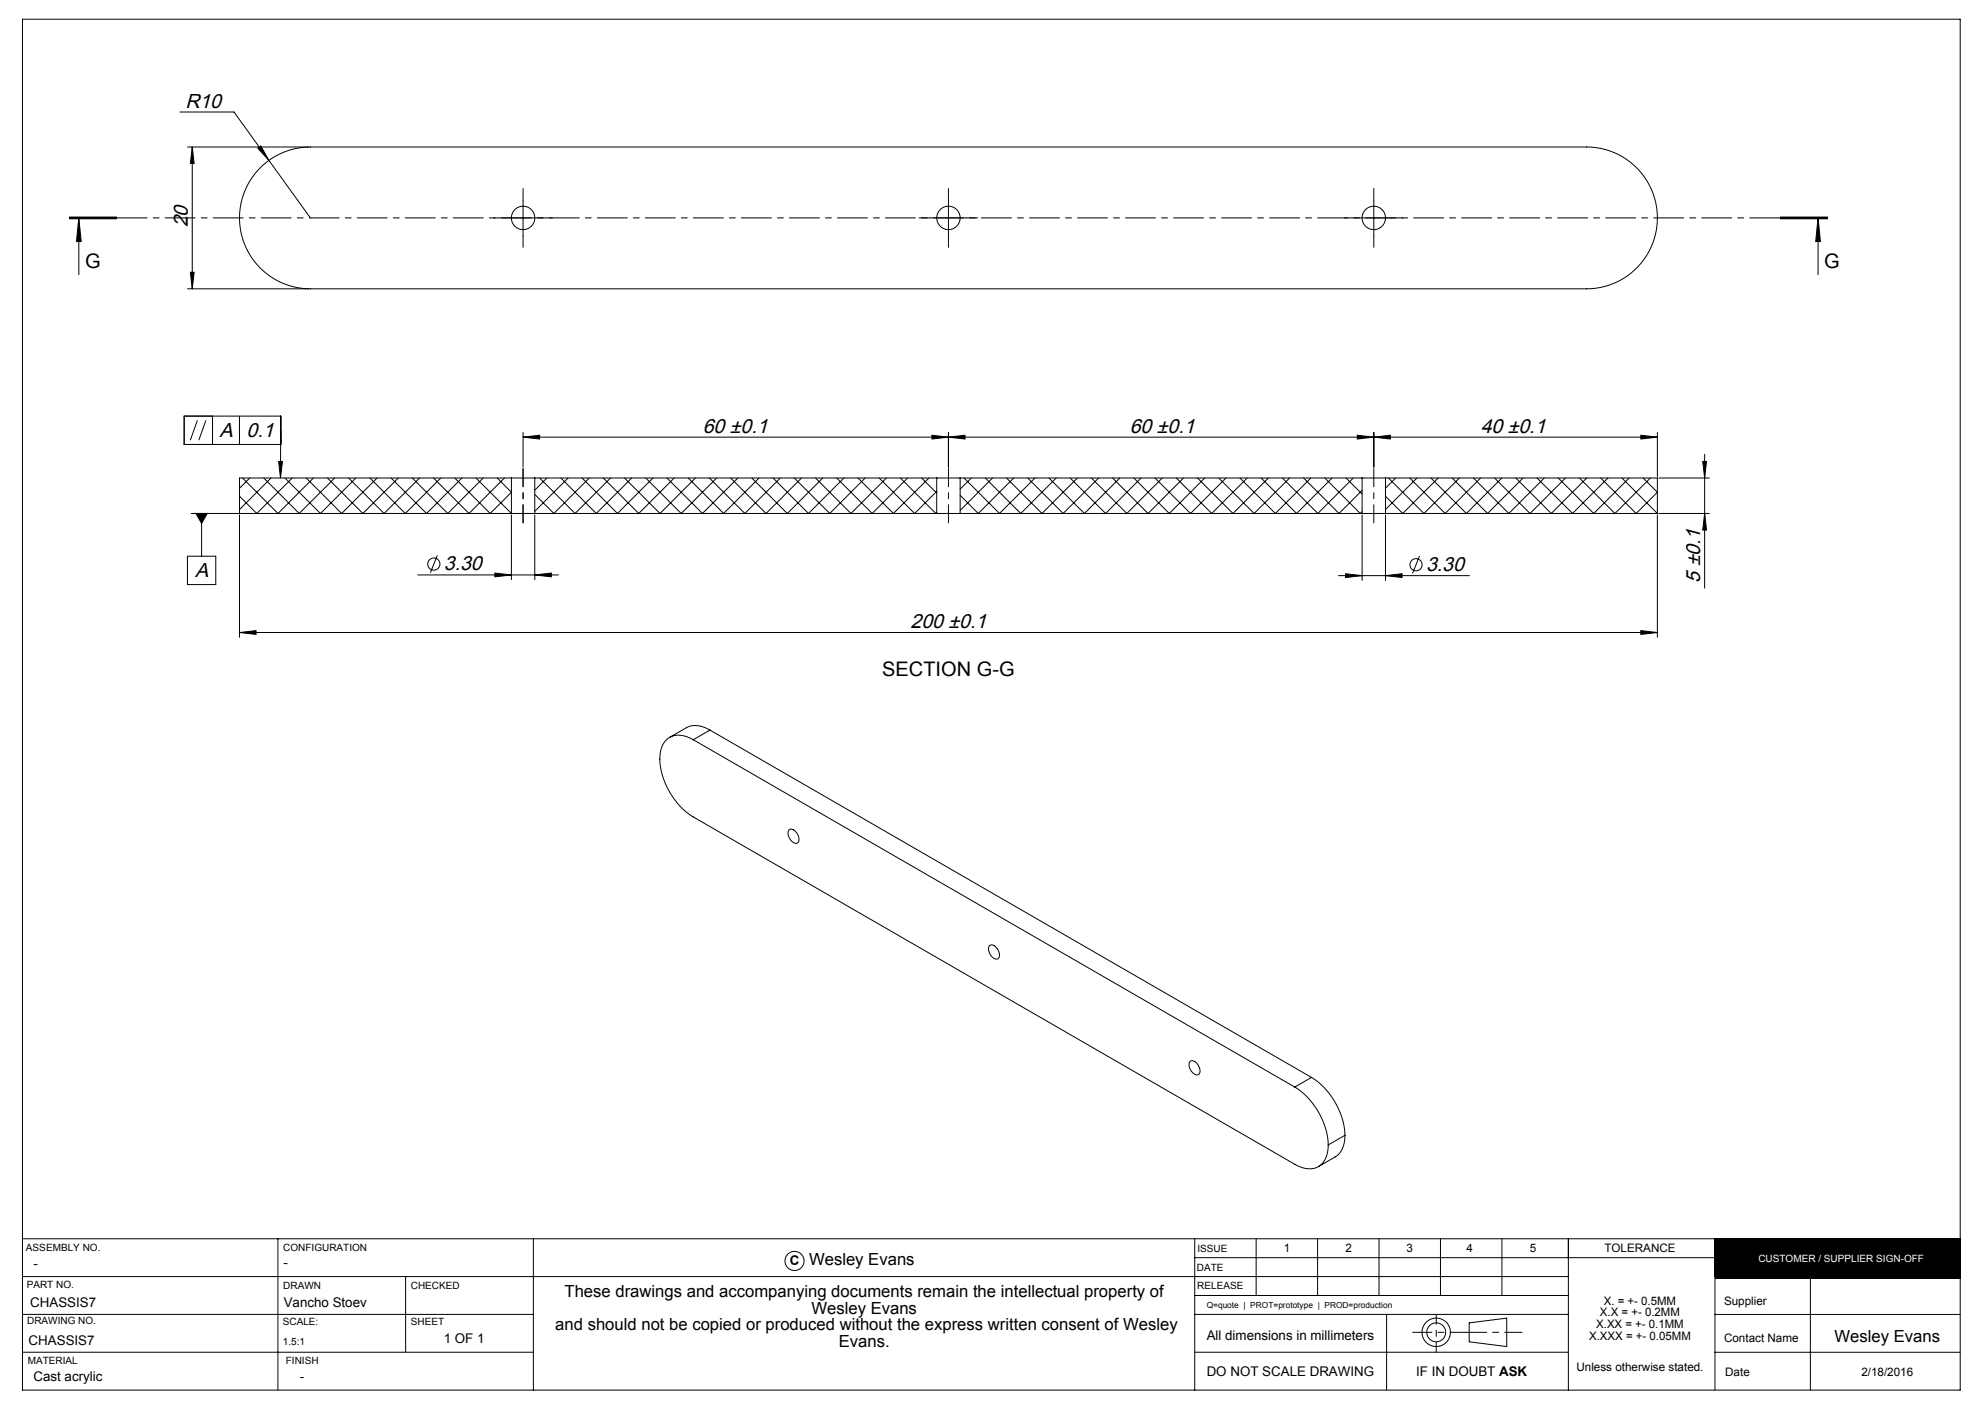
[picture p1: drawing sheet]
<svg xmlns="http://www.w3.org/2000/svg" width="420mm" height="297mm" viewBox="0 0 420 297" stroke-linecap="round" stroke-linejoin="round" font-family="sans-serif">
<g fill="none" stroke="#000" stroke-width=".21">
<path d="M4.8 4.1h410v290h-410zM38.1 23.7h11.4l16.2 22.4M39.7 31.1h25.7M40.7 31.1v30M40.7 31.1l.4 3.5h-.8zM54.5 31.3l.7-.4 1.7 3zM55.1 35.5a15 15 0 0 1 10.6-4.4h270a15 15 0 0 1 15 15 15 15 0 0 1-15 15h-270a15 15 0 0 1-13.9-9.3 15 15 0 0 1 3.3-16.3zM14.7 46.3h10zM14.7 46.1h10M14.7 45.9h10M16.7 46.1l.5 5h-1zM16.7 46.1v12"/>
<path d="M40.3 57.6h.8l-.4 3.5zM106.9 46.1h7.5M110.7 42.3v7.5M196.9 46.1h7.5M200.7 42.3v7.5M286.9 46.1h7.5M290.7 42.3v7.5M376.7 46.1h10M376.7 45.9h10M376.7 46.3h10M384.7 46.1l.5 5h-1zM384.7 46.1v12"/>
<path d="M39.7 61.1h25.7M39 88h20.4v6h-20.4zM41.8 88.9l-1.5 4.2M43.6 88.9l-1.5 4.2M45 88v6M50.7 88v6M59 97.6h.8l-.5 3.5zM59.4 91l-.1 10.1M110.7 92.5l3.5-.4v.8zM110.7 91.5v7.3M110.7 92.5h240M197.2 92.1l3.5 .4-3.5 .4z"/>
<path d="M200.7 92.5l3.5-.4v.8zM200.7 91.5v7.3M287.2 92.1l3.5 .4-3.5 .4zM290.7 92.5l3.5-.4v.8zM290.7 91.5v7.3M347.2 92.1l3.5 .4-3.5 .4zM350.7 91.5v9.3M360.3 97.6h.8l-.4 3.5zM360.7 96.1v28.3M39.7 117.7h6v6h-6zM41.5 108.6h2.4l-1.2 2.1zM42.7 108.6v9.1"/>
<path d="M50.7 108.9v25.9M51.3 101.1l7.5 7.5 7.5-7.5M52.8 101.1l-2.1 2.2M55.8 101.1l7.5 7.5 7.5-7.5M57.3 101.1l-6.6 6.7M60.3 101.1l7.5 7.5 7.5-7.5M61.8 101.1l-7.5 7.5-3.6-3.6M64.8 101.1l7.5 7.5 7.5-7.5M69.3 101.1l7.5 7.5 7.5-7.5M73.8 101.1l7.5 7.5 7.5-7.5M78.3 101.1l7.5 7.5 7.5-7.5M82.8 101.1l7.5 7.5 7.5-7.5"/>
<path d="M87.2 101.1l7.5 7.5 7.5-7.5M91.7 101.1l7.5 7.5 7.5-7.5M92.5 117.5l-1.4 3.7M96.2 101.1l7.5 7.5 4.5-4.5M100.7 101.1l7.5 7.5M105.2 101.1l3 3M108.2 108.9v13.7M108.2 101.1h5M108.2 108.6h5M108.2 101.1h-57.5v7.5M108.2 108.6h-67.7M108.2 101.1v7.5"/>
<path d="M113.2 108.9v13.7M113.2 108.6h85M113.2 101.1v7.5M113.2 101.1h85M114.2 101.1l7.5 7.5 7.5-7.5M115.7 101.1l-2.5 2.6M118.7 101.1l7.5 7.5 7.5-7.5M120.2 101.1l-7 7.1M123.2 101.1l7.5 7.5 7.5-7.5M124.7 101.1l-7.5 7.5-4-4M127.7 101.1l7.5 7.5 7.5-7.5M132.1 101.1l7.5 7.5 7.5-7.5"/>
<path d="M136.6 101.1l7.5 7.5 7.5-7.5M141.1 101.1l7.5 7.5 7.5-7.5M145.6 101.1l7.5 7.5 7.5-7.5M150.1 101.1l7.5 7.5 7.5-7.5M154.6 101.1l7.5 7.5 7.5-7.5M159.1 101.1l7.5 7.5 7.5-7.5M163.6 101.1l7.5 7.5 7.5-7.5M168.1 101.1l7.5 7.5 7.5-7.5M172.6 101.1l7.5 7.5 7.5-7.5M177 101.1l7.5 7.5 7.5-7.5M181.5 101.1l7.5 7.5 7.5-7.5M186 101.1l7.5 7.5 4.7-4.7"/>
<path d="M190.5 101.1l7.5 7.5 .2-.2M195 101.1l3.2 3.2M198.2 101.1h5M198.2 108.6h5M198.2 101.1v7.5M203.2 108.6h85M203.2 101.1h85M203.2 101.1v7.5M204 101.1l7.5 7.5 7.5-7.5M205.5 101.1l-2.3 2.4M208.5 101.1l7.5 7.5 7.5-7.5M210 101.1l-6.8 6.9"/>
<path d="M213 101.1l7.5 7.5 7.5-7.5M214.5 101.1l-7.5 7.5-3.8-3.8M217.5 101.1l7.5 7.5 7.5-7.5M221.9 101.1l7.5 7.5 7.5-7.5M226.4 101.1l7.5 7.5 7.5-7.5M230.9 101.1l7.5 7.5 7.5-7.5M235.4 101.1l7.5 7.5 7.5-7.5M239.9 101.1l7.5 7.5 7.5-7.5M244.4 101.1l7.5 7.5 7.5-7.5M248.9 101.1l7.5 7.5 7.5-7.5M253.4 101.1l7.5 7.5 7.5-7.5M257.9 101.1l7.5 7.5 7.5-7.5"/>
<path d="M262.4 101.1l7.5 7.5 7.5-7.5M266.8 101.1l7.5 7.5 7.5-7.5M271.3 101.1l7.5 7.5 7.5-7.5M275.8 101.1l7.5 7.5 4.9-4.9M280.3 101.1l7.5 7.5 .4-.4M284.8 101.1l3.4 3.4M288.2 108.9v13.9M288.2 101.1h5M288.2 108.6h5M288.2 101.1v7.5M293.2 108.9v13.9M293.2 108.6h57.5"/>
<path d="M293.2 101.1h57.5v7.5M293.2 101.1v7.5M293.8 101.1l7.5 7.5 7.5-7.5M295.3 101.1l-2.1 2.2M298.3 101.1l7.5 7.5 7.5-7.5M299.8 101.1l-6.6 6.7M300.3 117.6l-1.4 3.7M302.8 101.1l7.5 7.5 7.5-7.5M304.3 101.1l-7.5 7.5-3.6-3.6M307.3 101.1l7.5 7.5 7.5-7.5M311.7 101.1l7.5 7.5 7.5-7.5M316.2 101.1l7.5 7.5 7.5-7.5"/>
<path d="M320.7 101.1l7.5 7.5 7.5-7.5M325.2 101.1l7.5 7.5 7.5-7.5M329.7 101.1l7.5 7.5 7.5-7.5M334.2 101.1l7.5 7.5 7.5-7.5M338.7 101.1l7.5 7.5 4.5-4.5-3-3M343.2 101.1l7.5 7.5M350.7 108.9v25.9M351 108.6h10.7M351 101.1h10.7M360.7 108.6l.4 3.5h-.8zM50.7 133.8l3.5-.4v.8zM50.7 133.8h300"/>
<path d="M88.4 121.6h29.8M104.7 121.2l3.5 .4-3.5 .4zM113.2 121.6l3.5-.4v.8zM283.2 121.8h27.7M284.7 121.4l3.5 .4-3.5 .4zM293.2 121.8l3.5-.4v.8zM347.2 133.4l3.5 .4-3.5 .4zM146.7 156.5a4.5 4.5 0 0 0-5.9 .2 8 8 0 0 0-.6 7.4 15.7 15.7 0 0 0 6.5 8.7l127.3 73.5a4.5 4.5 0 0 0 5.8-.2 5.7 5.7 0 0 0 1.2-3.9M146.7 156.5l127.3 73.5M150.2 154.4a5 5 0 0 0-5-.5l-3.5 2.1M150.2 154.4l-3.5 2.1M150.2 154.4l127.3 73.5"/>
<path d="M167 175.5a1.58 1.58 0 0 1 2 1.5 .86 .86 0 0 1 0 .9 .86 .86 0 0 1-.8 .5 2.14 2.14 0 0 1-1.2-2.9zM209.4 200a1.58 1.58 0 0 1 2 1.4 .86 .86 0 0 1 .1 1 .86 .86 0 0 1-.9 .5 2.14 2.14 0 0 1-1.2-2.9zM251.8 224.5a1.58 1.58 0 0 1 2 1.4 .86 .86 0 0 1 .1 1 .86 .86 0 0 1-.9 .4 2.14 2.14 0 0 1-1.2-2.8zM274 230a15.6 15.6 0 0 1 7 12.2M277.5 227.9a15.6 15.6 0 0 1 7.1 12.3M277.5 227.9l-3.5 2.1M284.6 240.2a5 5 0 0 1-2.1 4.5l-3.5 2.1M284.6 240.2l-3.6 2M4.8 270h327M4.8 278h108.1M4.8 262h410M58.8 262v32.1"/>
<path d="M85.8 270v16M112.9 262v32.1M252.8 278h79M252.8 262v32.1M252.8 274h79M252.8 266h110.1M265.8 262v12M278.8 262v12M291.8 262v12M293.4 278v16.1M304.8 262v12M310.9 279.8l7.9-1v6.1l-7.9-1.1z"/>
<path d="M317.8 262v12M331.8 262v32.1M362.9 270.1h51.9M362.9 262v32.1M362.9 278.1h51.9M383.1 270.1v24M4.8 286h108.1M252.8 286h79M362.9 286.1h51.9"/>
<circle cx="110.7" cy="46.1" r="2.48"/>
<circle cx="200.7" cy="46.1" r="2.47"/>
<circle cx="290.7" cy="46.1" r="2.47"/>
<circle cx="91.8" cy="119.3" r="1.29"/>
<circle cx="299.6" cy="119.5" r="1.29"/>
<circle cx="168.1" cy="266.7" r="2.02"/>
<circle cx="303.9" cy="281.8" r="3"/>
<circle cx="303.9" cy="281.8" r="2"/>
</g>
<path d="M310.9 281.8h-12" fill="none" stroke="#000" stroke-width=".21" stroke-dasharray="15.2 1.3 1.3 1.3" stroke-dashoffset="11.2"/>
<path d="M310.9 281.8h11.1" fill="none" stroke="#000" stroke-width=".21" stroke-dasharray="15.2 1.3 1.3 1.3" stroke-dashoffset="11.6"/>
<path d="M303.9 278v8" fill="none" stroke="#000" stroke-width=".21" stroke-dasharray="15.2 1.3 1.3 1.3" stroke-dashoffset="13.1"/>
<path d="M362.9 262h51.9v8.4h-51.9z" fill-rule="evenodd" fill="#000"/>
<path d="M106.9 46.1h-2.4M110.7 49.8v2.5M110.7 42.3v-2.4M114.4 46.1h2.5M196.9 46.1h-2.4M200.7 49.8v2.5M200.7 42.3v-2.4M204.4 46.1h2.5M286.9 46.1h-2.4M290.7 49.8v2.5M290.7 42.3v-2.4M294.4 46.1h2.5" fill="none" stroke="#000" stroke-width=".21" stroke-dasharray="15.2 1.3 1.3 1.3"/>
<path d="M386.7 46.1h-372" fill="none" stroke="#000" stroke-width=".21" stroke-dasharray="6.3 1.3 1.3 1.3" stroke-dashoffset=".1"/>
<path d="M110.7 99.1v11.5M200.7 99.1v11.5M290.7 99.1v11.5M110.7 110.6v-11.5" fill="none" stroke="#000" stroke-width=".21" stroke-dasharray="15.2 1.3 1.3 1.3" stroke-dashoffset="11.4"/>
<g fill="#000">
<path d="M54.5 31.3l.7-.4 1.7 3z"/>
<path d="M384.7 46.1l.5 5h-1zM16.7 46.1l.5 5h-1zM59 97.6h.8l-.5 3.5zM41.5 108.6l1.2 2.1 1.2-2.1z"/>
<path d="M40.3 57.6h.8l-.4 3.5zM40.7 31.1l.4 3.5h-.8z"/>
<path d="M347.2 92.1l3.5 .4-3.5 .4zM290.7 92.5l3.5-.4v.8zM287.2 92.1l3.5 .4-3.5 .4zM200.7 92.5l3.5-.4v.8zM197.2 92.1l3.5 .4-3.5 .4zM110.7 92.5l3.5-.4v.8z"/>
<path d="M360.3 97.6h.8l-.4 3.5zM360.7 108.6l.4 3.5h-.8z"/>
<path d="M50.7 133.8l3.5-.4v.8zM347.2 133.4l3.5 .4-3.5 .4z"/>
<path d="M104.7 121.2l3.5 .4-3.5 .4zM113.2 121.6l3.5-.4v.8zM284.7 121.4l3.5 .4-3.5 .4zM293.2 121.8l3.5-.4v.8z"/>
</g>
<g font-size="4.3">
<text x="39.2" y="22.8">R10</text>
<text x="39.8" y="48.1" transform="rotate(-90 39.8 48.1)">20</text>
<text x="46.4" y="92.4">A</text>
<text x="52.2" y="92.4">0.1</text>
<text x="148.7" y="91.5">60 ±0.1</text>
<text x="239.1" y="91.5">60 ±0.1</text>
<text x="313.3" y="91.5">40 ±0.1</text>
<text x="41.3" y="122">A</text>
<text x="93.9" y="120.7">3.30</text>
<text x="301.7" y="120.8">3.30</text>
<text x="359.8" y="123.3" transform="rotate(-90 359.8 123.3)">5 ±0.1</text>
<text x="192.7" y="132.9">200 ±0.1</text>
</g>
<g font-size="4.2">
<text x="18" y="56.6">G</text>
<text x="386" y="56.6">G</text>
<text x="186.7" y="143">SECTION G-G</text>
</g>
<g font-size="3.5">
<text x="171.2" y="267.7">Wesley Evans</text>
<text x="119.4" y="274.3">These drawings and accompanying documents remain the intellectual property of</text>
<text x="117.5" y="281.4">and should not be copied or produced without the express written consent of Wesley</text>
<text x="171.7" y="277.9">Wesley Evans</text>
<text x="177.5" y="284.9">Evans.</text>
<text x="388.2" y="283.9">Wesley Evans</text>
</g>
<g font-size="2.8">
<text x="7.1" y="268.3">-</text>
<text x="60" y="268.1">-</text>
<text x="167.1" y="267.6">C</text>
<text x="6.4" y="276.5">CHASSIS7</text>
<text x="60" y="276.5">Vancho Stoev</text>
<text x="6.1" y="284.5">CHASSIS7</text>
<text x="93.9" y="284.1">1 OF 1</text>
<text x="255.3" y="283.4">All dimensions in millimeters</text>
<text x="7.1" y="292.2">Cast acrylic</text>
<text x="63.5" y="292.2">-</text>
<text x="255.3" y="291.1">DO NOT SCALE DRAWING</text>
<text x="299.6" y="291.1">IF IN DOUBT ASK</text>
</g>
<g font-size="2.5">
<text x="271.6" y="264.8">1</text>
<text x="284.7" y="264.8">2</text>
<text x="297.6" y="264.8">3</text>
<text x="310.3" y="264.8">4</text>
<text x="323.7" y="264.8">5</text>
<text x="339.5" y="264.8">TOLERANCE</text>
<text x="339.4" y="276">X. = +- 0.5MM</text>
<text x="364.8" y="276">Supplier</text>
<text x="337.7" y="280.9">X.XX = +- 0.1MM</text>
<text x="338.5" y="278.4">X.X = +- 0.2MM</text>
<text x="336.2" y="283.4">X.XXX = +- 0.05MM</text>
<text x="364.8" y="283.9">Contact Name</text>
<text x="333.6" y="290">Unless otherwise stated.</text>
<text x="365" y="291.1">Date</text>
<text x="393.8" y="291.1">2/18/2016</text>
</g>
<g font-size="2.1">
<text x="5.5" y="264.6">ASSEMBLY NO.</text>
<text x="59.9" y="264.6">CONFIGURATION</text>
<text x="253.3" y="268.8">DATE</text>
<text x="253.4" y="264.8">ISSUE</text>
<text x="5.6" y="272.5">PART NO.</text>
<text x="59.9" y="272.6">DRAWN</text>
<text x="86.9" y="272.6">CHECKED</text>
<text x="253.3" y="272.8">RELEASE</text>
<text x="5.7" y="280.1">DRAWING NO.</text>
<text x="59.9" y="280.3">SCALE:</text>
<text x="86.9" y="280.3">SHEET</text>
<text x="59.9" y="284.5">1.5:1</text>
<text x="5.9" y="288.5">MATERIAL</text>
<text x="60.5" y="288.5">FINISH</text>
</g>
<text font-size="2.1" fill="#fff" x="372.1" y="266.9">CUSTOMER / SUPPLIER SIGN-OFF</text>
<text font-size="1.8" x="255.3" y="276.6">Q=quote | PROT=prototype | PROD=production</text>
</svg>
